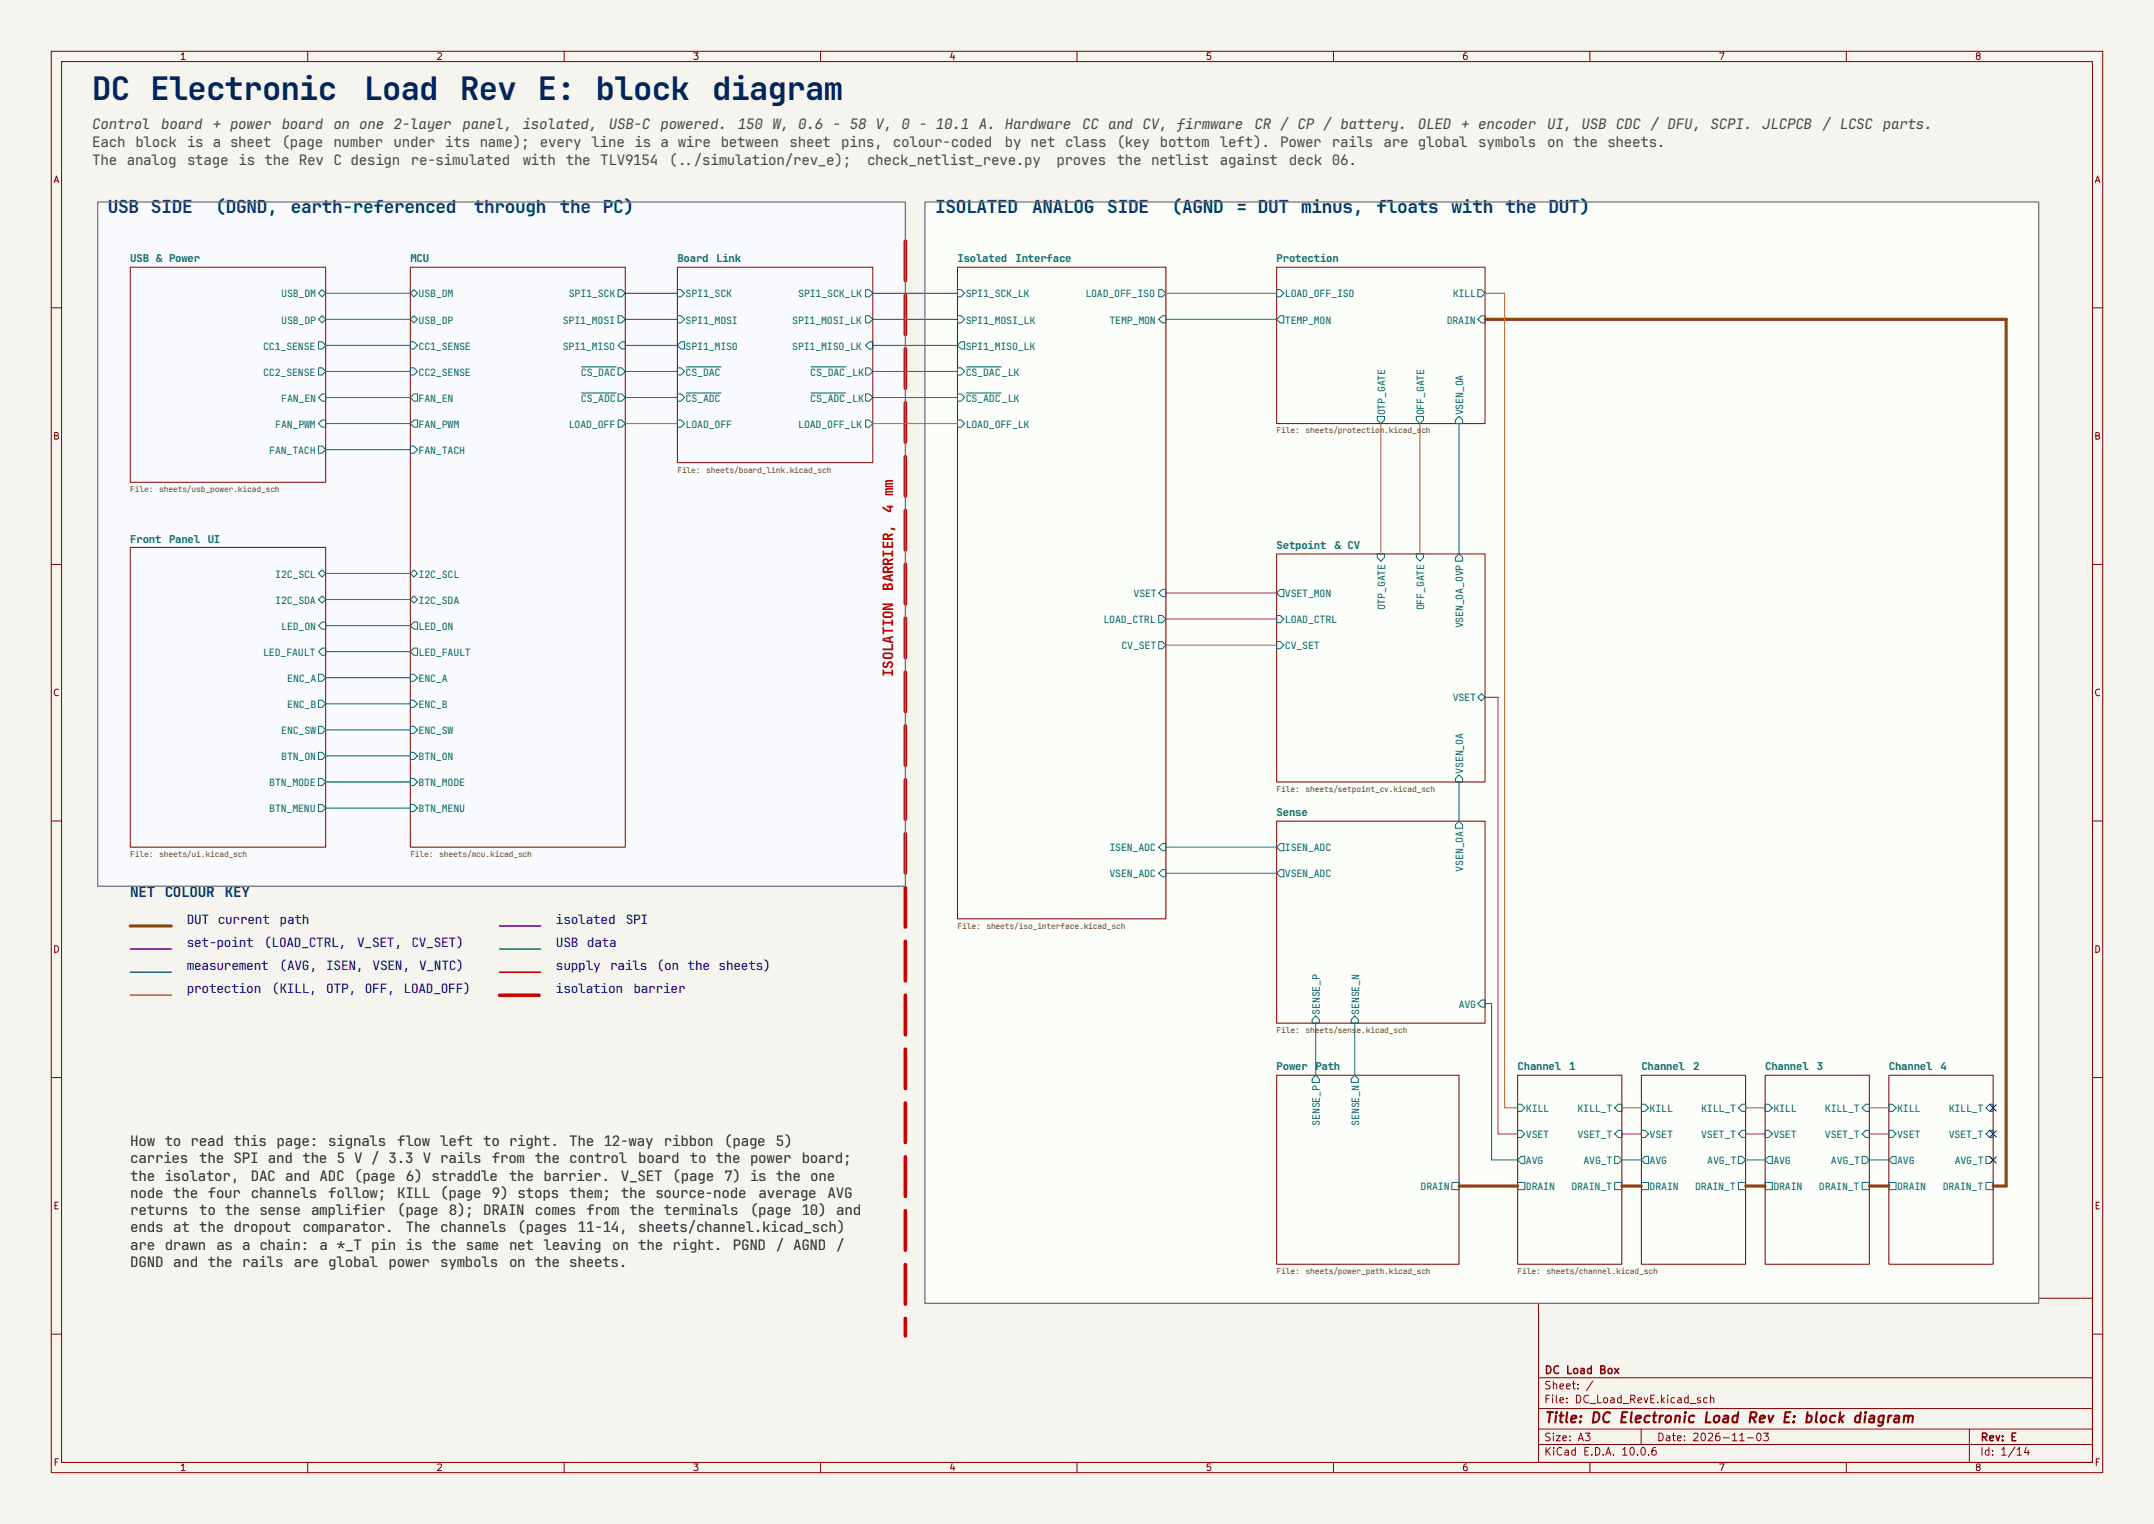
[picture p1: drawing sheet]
(kicad_sch
 (version 20260306)
 (generator "eeschema")
 (generator_version "10.0")
 (paper "A3")
 (title_block
  (title "DC Electronic Load Rev E: block diagram")
  (date "2026-11-03")
  (rev "E")
  (company "DC Load Box"))
 (lib_symbols)
 (no_connect
  (at 388.62 215.9))
 (no_connect
  (at 388.62 220.98))
 (no_connect
  (at 388.62 226.06))
 (wire
  (pts (xy 63.5 57.15) (xy 80.01 57.15))
  (stroke (width 0) (type default) (color 0 140 140 1)))
 (wire
  (pts (xy 63.5 62.23) (xy 80.01 62.23))
  (stroke (width 0) (type default) (color 0 140 140 1)))
 (wire
  (pts (xy 63.5 67.31) (xy 80.01 67.31))
  (stroke (width 0) (type default)))
 (wire
  (pts (xy 63.5 72.39) (xy 80.01 72.39))
  (stroke (width 0) (type default)))
 (wire
  (pts (xy 63.5 77.47) (xy 80.01 77.47))
  (stroke (width 0) (type default)))
 (wire
  (pts (xy 63.5 82.55) (xy 80.01 82.55))
  (stroke (width 0) (type default)))
 (wire
  (pts (xy 63.5 87.63) (xy 80.01 87.63))
  (stroke (width 0) (type default)))
 (wire
  (pts (xy 63.5 111.76) (xy 80.01 111.76))
  (stroke (width 0) (type default)))
 (wire
  (pts (xy 63.5 116.84) (xy 80.01 116.84))
  (stroke (width 0) (type default)))
 (wire
  (pts (xy 63.5 121.92) (xy 80.01 121.92))
  (stroke (width 0) (type default)))
 (wire
  (pts (xy 63.5 127.0) (xy 80.01 127.0))
  (stroke (width 0) (type default)))
 (wire
  (pts (xy 63.5 132.08) (xy 80.01 132.08))
  (stroke (width 0) (type default)))
 (wire
  (pts (xy 63.5 137.16) (xy 80.01 137.16))
  (stroke (width 0) (type default)))
 (wire
  (pts (xy 63.5 142.24) (xy 80.01 142.24))
  (stroke (width 0) (type default)))
 (wire
  (pts (xy 63.5 147.32) (xy 80.01 147.32))
  (stroke (width 0) (type default)))
 (wire
  (pts (xy 63.5 152.4) (xy 80.01 152.4))
  (stroke (width 0) (type default)))
 (wire
  (pts (xy 63.5 157.48) (xy 80.01 157.48))
  (stroke (width 0) (type default)))
 (wire
  (pts (xy 121.92 57.15) (xy 132.08 57.15))
  (stroke (width 0) (type default) (color 110 0 180 1)))
 (wire
  (pts (xy 121.92 62.23) (xy 132.08 62.23))
  (stroke (width 0) (type default) (color 110 0 180 1)))
 (wire
  (pts (xy 121.92 67.31) (xy 132.08 67.31))
  (stroke (width 0) (type default) (color 110 0 180 1)))
 (wire
  (pts (xy 121.92 72.39) (xy 132.08 72.39))
  (stroke (width 0) (type default) (color 110 0 180 1)))
 (wire
  (pts (xy 121.92 77.47) (xy 132.08 77.47))
  (stroke (width 0) (type default) (color 110 0 180 1)))
 (wire
  (pts (xy 121.92 82.55) (xy 132.08 82.55))
  (stroke (width 0) (type default) (color 220 110 0 1)))
 (wire
  (pts (xy 316.23 215.9) (xy 320.04 215.9))
  (stroke (width 0) (type default) (color 220 110 0 1)))
 (wire
  (pts (xy 316.23 220.98) (xy 320.04 220.98))
  (stroke (width 0) (type default) (color 170 0 170 1)))
 (wire
  (pts (xy 316.23 226.06) (xy 320.04 226.06))
  (stroke (width 0) (type default) (color 0 80 200 1)))
 (wire
  (pts (xy 316.23 231.14) (xy 320.04 231.14))
  (stroke (width 0.6) (type default) (color 140 70 0 1)))
 (wire
  (pts (xy 340.36 215.9) (xy 344.17 215.9))
  (stroke (width 0) (type default) (color 220 110 0 1)))
 (wire
  (pts (xy 340.36 220.98) (xy 344.17 220.98))
  (stroke (width 0) (type default) (color 170 0 170 1)))
 (wire
  (pts (xy 340.36 226.06) (xy 344.17 226.06))
  (stroke (width 0) (type default) (color 0 80 200 1)))
 (wire
  (pts (xy 340.36 231.14) (xy 344.17 231.14))
  (stroke (width 0.6) (type default) (color 140 70 0 1)))
 (wire
  (pts (xy 364.49 215.9) (xy 368.3 215.9))
  (stroke (width 0) (type default) (color 220 110 0 1)))
 (wire
  (pts (xy 364.49 220.98) (xy 368.3 220.98))
  (stroke (width 0) (type default) (color 170 0 170 1)))
 (wire
  (pts (xy 364.49 226.06) (xy 368.3 226.06))
  (stroke (width 0) (type default) (color 0 80 200 1)))
 (wire
  (pts (xy 364.49 231.14) (xy 368.3 231.14))
  (stroke (width 0.6) (type default) (color 140 70 0 1)))
 (wire
  (pts (xy 227.33 57.15) (xy 248.92 57.15))
  (stroke (width 0) (type default) (color 220 110 0 1)))
 (wire
  (pts (xy 227.33 62.23) (xy 248.92 62.23))
  (stroke (width 0) (type default) (color 0 80 200 1)))
 (wire
  (pts (xy 227.33 115.57) (xy 248.92 115.57))
  (stroke (width 0) (type default) (color 170 0 170 1)))
 (wire
  (pts (xy 227.33 120.65) (xy 248.92 120.65))
  (stroke (width 0) (type default) (color 170 0 170 1)))
 (wire
  (pts (xy 227.33 125.73) (xy 248.92 125.73))
  (stroke (width 0) (type default) (color 170 0 170 1)))
 (wire
  (pts (xy 227.33 165.1) (xy 248.92 165.1))
  (stroke (width 0) (type default) (color 0 80 200 1)))
 (wire
  (pts (xy 227.33 170.18) (xy 248.92 170.18))
  (stroke (width 0) (type default) (color 0 80 200 1)))
 (wire
  (pts (xy 269.24 82.55) (xy 269.24 107.95))
  (stroke (width 0) (type default) (color 220 110 0 1)))
 (wire
  (pts (xy 276.86 82.55) (xy 276.86 107.95))
  (stroke (width 0) (type default) (color 220 110 0 1)))
 (wire
  (pts (xy 284.48 82.55) (xy 284.48 107.95))
  (stroke (width 0) (type default) (color 0 80 200 1)))
 (wire
  (pts (xy 284.48 152.4) (xy 284.48 160.02))
  (stroke (width 0) (type default) (color 0 80 200 1)))
 (wire
  (pts (xy 256.54 199.39) (xy 256.54 209.55))
  (stroke (width 0) (type default) (color 0 80 200 1)))
 (wire
  (pts (xy 264.16 199.39) (xy 264.16 209.55))
  (stroke (width 0) (type default) (color 0 80 200 1)))
 (wire
  (pts (xy 289.56 57.15) (xy 293.37 57.15))
  (stroke (width 0) (type default) (color 220 110 0 1)))
 (wire
  (pts (xy 293.37 57.15) (xy 293.37 215.9))
  (stroke (width 0) (type default) (color 220 110 0 1)))
 (wire
  (pts (xy 293.37 215.9) (xy 295.91 215.9))
  (stroke (width 0) (type default) (color 220 110 0 1)))
 (wire
  (pts (xy 289.56 135.89) (xy 292.1 135.89))
  (stroke (width 0) (type default) (color 170 0 170 1)))
 (wire
  (pts (xy 292.1 135.89) (xy 292.1 220.98))
  (stroke (width 0) (type default) (color 170 0 170 1)))
 (wire
  (pts (xy 292.1 220.98) (xy 295.91 220.98))
  (stroke (width 0) (type default) (color 170 0 170 1)))
 (wire
  (pts (xy 289.56 195.58) (xy 290.83 195.58))
  (stroke (width 0) (type default) (color 0 80 200 1)))
 (wire
  (pts (xy 290.83 195.58) (xy 290.83 226.06))
  (stroke (width 0) (type default) (color 0 80 200 1)))
 (wire
  (pts (xy 290.83 226.06) (xy 295.91 226.06))
  (stroke (width 0) (type default) (color 0 80 200 1)))
 (wire
  (pts (xy 284.48 231.14) (xy 295.91 231.14))
  (stroke (width 0.6) (type default) (color 140 70 0 1)))
 (wire
  (pts (xy 388.62 231.14) (xy 391.16 231.14))
  (stroke (width 0.6) (type default) (color 140 70 0 1)))
 (wire
  (pts (xy 391.16 231.14) (xy 391.16 62.23))
  (stroke (width 0.6) (type default) (color 140 70 0 1)))
 (wire
  (pts (xy 391.16 62.23) (xy 289.56 62.23))
  (stroke (width 0.6) (type default) (color 140 70 0 1)))
 (wire
  (pts (xy 170.18 57.15) (xy 186.69 57.15))
  (stroke (width 0) (type default) (color 110 0 180 1)))
 (wire
  (pts (xy 170.18 62.23) (xy 186.69 62.23))
  (stroke (width 0) (type default) (color 110 0 180 1)))
 (wire
  (pts (xy 170.18 67.31) (xy 186.69 67.31))
  (stroke (width 0) (type default) (color 110 0 180 1)))
 (wire
  (pts (xy 170.18 72.39) (xy 186.69 72.39))
  (stroke (width 0) (type default) (color 110 0 180 1)))
 (wire
  (pts (xy 170.18 77.47) (xy 186.69 77.47))
  (stroke (width 0) (type default) (color 110 0 180 1)))
 (wire
  (pts (xy 170.18 82.55) (xy 186.69 82.55))
  (stroke (width 0) (type default) (color 220 110 0 1)))
 (polyline
  (pts (xy 176.53 46.99) (xy 176.53 260.35))
  (stroke (width 0.7) (type dash) (color 200 0 0 1)))
 (polyline
  (pts (xy 25.4 180.46) (xy 33.4 180.46))
  (stroke (width 0.6) (type solid) (color 140 70 0 1)))
 (polyline
  (pts (xy 25.4 184.96) (xy 33.4 184.96))
  (stroke (width 0.3) (type solid) (color 170 0 170 1)))
 (polyline
  (pts (xy 25.4 189.46) (xy 33.4 189.46))
  (stroke (width 0.3) (type solid) (color 0 80 200 1)))
 (polyline
  (pts (xy 25.4 193.96) (xy 33.4 193.96))
  (stroke (width 0.3) (type solid) (color 220 110 0 1)))
 (polyline
  (pts (xy 97.4 180.46) (xy 105.4 180.46))
  (stroke (width 0.3) (type solid) (color 110 0 180 1)))
 (polyline
  (pts (xy 97.4 184.96) (xy 105.4 184.96))
  (stroke (width 0.3) (type solid) (color 0 140 140 1)))
 (polyline
  (pts (xy 97.4 189.46) (xy 105.4 189.46))
  (stroke (width 0.3) (type solid) (color 190 0 0 1)))
 (polyline
  (pts (xy 97.4 193.96) (xy 105.4 193.96))
  (stroke (width 0.7) (type dash) (color 200 0 0 1)))
 (rectangle
  (start 19.05 39.37)
  (end 176.53 172.72)
  (stroke (width 0.25) (type solid) (color 120 120 120 1))
  (fill (type color) (color 235 242 252 0.35)))
 (rectangle
  (start 180.34 39.37)
  (end 397.51 254.0)
  (stroke (width 0.25) (type solid) (color 120 120 120 1))
  (fill (type color) (color 240 250 236 0.35)))
 (text "DC Electronic Load Rev E: block diagram"
  (exclude_from_sim no)
  (at 18.0 22.0 0)
  (effects (font
    (face "JetBrains Mono") (size 4.5 4.5)
    (bold yes) (color 0 40 90 1)) (justify left bottom)))
 (text "Control board + power board on one 2-layer panel, isolated, USB-C powered. 150 W, 0.6 - 58 V, 0 - 10.1 A. Hardware CC and CV, firmware CR / CP / battery. OLED + encoder UI, USB CDC / DFU, SCPI. JLCPCB / LCSC parts."
  (exclude_from_sim no)
  (at 18.0 26.5 0)
  (effects (font
    (face "JetBrains Mono") (size 2.0 2.0)
    (italic yes) (color 70 70 70 1)) (justify left bottom)))
 (text "Each block is a sheet (page number under its name); every line is a wire between sheet pins, colour-coded by net class (key bottom left). Power rails are global symbols on the sheets."
  (exclude_from_sim no)
  (at 18.0 30.0 0)
  (effects (font
    (face "JetBrains Mono") (size 2.0 2.0) (color 70 70 70 1)) (justify left bottom)))
 (text "The analog stage is the Rev C design re-simulated with the TLV9154 (../simulation/rev_e); check_netlist_reve.py proves the netlist against deck 06."
  (exclude_from_sim no)
  (at 18.0 33.5 0)
  (effects (font
    (face "JetBrains Mono") (size 2.0 2.0) (color 70 70 70 1)) (justify left bottom)))
 (text "USB SIDE  (DGND, earth-referenced through the PC)"
  (exclude_from_sim no)
  (at 21.05 42.97 0)
  (effects (font
    (face "JetBrains Mono") (size 2.5 2.5)
    (bold yes) (color 0 50 120 1)) (justify left bottom)))
 (text "ISOLATED ANALOG SIDE  (AGND = DUT minus, floats with the DUT)"
  (exclude_from_sim no)
  (at 182.34 42.97 0)
  (effects (font
    (face "JetBrains Mono") (size 2.5 2.5)
    (bold yes) (color 0 50 120 1)) (justify left bottom)))
 (text "ISOLATION BARRIER, 4 mm"
  (exclude_from_sim no)
  (at 175.2 132.16 90)
  (effects (font
    (face "JetBrains Mono") (size 2.0 2.0)
    (bold yes) (color 200 0 0 1)) (justify left bottom)))
 (text "NET COLOUR KEY"
  (exclude_from_sim no)
  (at 25.4 176.16 0)
  (effects (font
    (face "JetBrains Mono") (size 2.0 2.0)
    (bold yes) (color 0 50 120 1)) (justify left bottom)))
 (text "DUT current path"
  (exclude_from_sim no)
  (at 36.4 181.16 0)
  (effects (font
    (face "JetBrains Mono") (size 1.8 1.8)) (justify left bottom)))
 (text "set-point (LOAD_CTRL, V_SET, CV_SET)"
  (exclude_from_sim no)
  (at 36.4 185.66 0)
  (effects (font
    (face "JetBrains Mono") (size 1.8 1.8)) (justify left bottom)))
 (text "measurement (AVG, ISEN, VSEN, V_NTC)"
  (exclude_from_sim no)
  (at 36.4 190.16 0)
  (effects (font
    (face "JetBrains Mono") (size 1.8 1.8)) (justify left bottom)))
 (text "protection (KILL, OTP, OFF, LOAD_OFF)"
  (exclude_from_sim no)
  (at 36.4 194.66 0)
  (effects (font
    (face "JetBrains Mono") (size 1.8 1.8)) (justify left bottom)))
 (text "isolated SPI"
  (exclude_from_sim no)
  (at 108.4 181.16 0)
  (effects (font
    (face "JetBrains Mono") (size 1.8 1.8)) (justify left bottom)))
 (text "USB data"
  (exclude_from_sim no)
  (at 108.4 185.66 0)
  (effects (font
    (face "JetBrains Mono") (size 1.8 1.8)) (justify left bottom)))
 (text "supply rails (on the sheets)"
  (exclude_from_sim no)
  (at 108.4 190.16 0)
  (effects (font
    (face "JetBrains Mono") (size 1.8 1.8)) (justify left bottom)))
 (text "isolation barrier"
  (exclude_from_sim no)
  (at 108.4 194.66 0)
  (effects (font
    (face "JetBrains Mono") (size 1.8 1.8)) (justify left bottom)))
 (text "How to read this page: signals flow left to right. The 12-way ribbon (page 5)\ncarries the SPI and the 5 V / 3.3 V rails from the control board to the power board;\nthe isolator, DAC and ADC (page 6) straddle the barrier. V_SET (page 7) is the one\nnode the four channels follow; KILL (page 9) stops them; the source-node average AVG\nreturns to the sense amplifier (page 8); DRAIN comes from the terminals (page 10) and\nends at the dropout comparator. The channels (pages 11-14, sheets/channel.kicad_sch)\nare drawn as a chain: a *_T pin is the same net leaving on the right. PGND / AGND /\nDGND and the rails are global power symbols on the sheets."
  (exclude_from_sim no)
  (at 25.4 248.16 0)
  (effects (font
    (face "JetBrains Mono") (size 2.0 2.0) (color 40 40 40 1)) (justify left bottom)))
 (sheet
  (at 25.4 52.07)
  (size 38.1 41.91)
  (exclude_from_sim no)
  (in_bom yes)
  (on_board yes)
  (dnp no)
  (stroke (width 0.1524) (type solid))
  (fill (color 0 0 0 0.0))
  (property "Sheetname" "USB & Power" (at 25.4 51.37 0) (effects (font
    (face "JetBrains Mono") (size 1.5 1.5)
    (bold yes)) (justify left bottom)))
  (property "Sheetfile" "sheets/usb_power.kicad_sch" (at 25.4 94.58 0) (effects (font
    (face "JetBrains Mono") (size 1.1199999999999999 1.1199999999999999)) (justify left top)))
  (pin "USB_DM" bidirectional (at 63.5 57.15 0) (effects (font
    (face "JetBrains Mono") (size 1.4 1.4)) (justify right)))
  (pin "USB_DP" bidirectional (at 63.5 62.23 0) (effects (font
    (face "JetBrains Mono") (size 1.4 1.4)) (justify right)))
  (pin "CC1_SENSE" output (at 63.5 67.31 0) (effects (font
    (face "JetBrains Mono") (size 1.4 1.4)) (justify right)))
  (pin "CC2_SENSE" output (at 63.5 72.39 0) (effects (font
    (face "JetBrains Mono") (size 1.4 1.4)) (justify right)))
  (pin "FAN_EN" input (at 63.5 77.47 0) (effects (font
    (face "JetBrains Mono") (size 1.4 1.4)) (justify right)))
  (pin "FAN_PWM" input (at 63.5 82.55 0) (effects (font
    (face "JetBrains Mono") (size 1.4 1.4)) (justify right)))
  (pin "FAN_TACH" output (at 63.5 87.63 0) (effects (font
    (face "JetBrains Mono") (size 1.4 1.4)) (justify right))))
 (sheet
  (at 25.4 106.68)
  (size 38.1 58.42)
  (exclude_from_sim no)
  (in_bom yes)
  (on_board yes)
  (dnp no)
  (stroke (width 0.1524) (type solid))
  (fill (color 0 0 0 0.0))
  (property "Sheetname" "Front Panel UI" (at 25.4 105.98 0) (effects (font
    (face "JetBrains Mono") (size 1.5 1.5)
    (bold yes)) (justify left bottom)))
  (property "Sheetfile" "sheets/ui.kicad_sch" (at 25.4 165.7 0) (effects (font
    (face "JetBrains Mono") (size 1.1199999999999999 1.1199999999999999)) (justify left top)))
  (pin "I2C_SCL" bidirectional (at 63.5 111.76 0) (effects (font
    (face "JetBrains Mono") (size 1.4 1.4)) (justify right)))
  (pin "I2C_SDA" bidirectional (at 63.5 116.84 0) (effects (font
    (face "JetBrains Mono") (size 1.4 1.4)) (justify right)))
  (pin "LED_ON" input (at 63.5 121.92 0) (effects (font
    (face "JetBrains Mono") (size 1.4 1.4)) (justify right)))
  (pin "LED_FAULT" input (at 63.5 127.0 0) (effects (font
    (face "JetBrains Mono") (size 1.4 1.4)) (justify right)))
  (pin "ENC_A" output (at 63.5 132.08 0) (effects (font
    (face "JetBrains Mono") (size 1.4 1.4)) (justify right)))
  (pin "ENC_B" output (at 63.5 137.16 0) (effects (font
    (face "JetBrains Mono") (size 1.4 1.4)) (justify right)))
  (pin "ENC_SW" output (at 63.5 142.24 0) (effects (font
    (face "JetBrains Mono") (size 1.4 1.4)) (justify right)))
  (pin "BTN_ON" output (at 63.5 147.32 0) (effects (font
    (face "JetBrains Mono") (size 1.4 1.4)) (justify right)))
  (pin "BTN_MODE" output (at 63.5 152.4 0) (effects (font
    (face "JetBrains Mono") (size 1.4 1.4)) (justify right)))
  (pin "BTN_MENU" output (at 63.5 157.48 0) (effects (font
    (face "JetBrains Mono") (size 1.4 1.4)) (justify right))))
 (sheet
  (at 80.01 52.07)
  (size 41.91 113.03)
  (exclude_from_sim no)
  (in_bom yes)
  (on_board yes)
  (dnp no)
  (stroke (width 0.1524) (type solid))
  (fill (color 0 0 0 0.0))
  (property "Sheetname" "MCU" (at 80.01 51.37 0) (effects (font
    (face "JetBrains Mono") (size 1.5 1.5)
    (bold yes)) (justify left bottom)))
  (property "Sheetfile" "sheets/mcu.kicad_sch" (at 80.01 165.7 0) (effects (font
    (face "JetBrains Mono") (size 1.1199999999999999 1.1199999999999999)) (justify left top)))
  (pin "USB_DM" bidirectional (at 80.01 57.15 180) (effects (font
    (face "JetBrains Mono") (size 1.4 1.4)) (justify left)))
  (pin "USB_DP" bidirectional (at 80.01 62.23 180) (effects (font
    (face "JetBrains Mono") (size 1.4 1.4)) (justify left)))
  (pin "CC1_SENSE" input (at 80.01 67.31 180) (effects (font
    (face "JetBrains Mono") (size 1.4 1.4)) (justify left)))
  (pin "CC2_SENSE" input (at 80.01 72.39 180) (effects (font
    (face "JetBrains Mono") (size 1.4 1.4)) (justify left)))
  (pin "FAN_EN" output (at 80.01 77.47 180) (effects (font
    (face "JetBrains Mono") (size 1.4 1.4)) (justify left)))
  (pin "FAN_PWM" output (at 80.01 82.55 180) (effects (font
    (face "JetBrains Mono") (size 1.4 1.4)) (justify left)))
  (pin "FAN_TACH" input (at 80.01 87.63 180) (effects (font
    (face "JetBrains Mono") (size 1.4 1.4)) (justify left)))
  (pin "I2C_SCL" bidirectional (at 80.01 111.76 180) (effects (font
    (face "JetBrains Mono") (size 1.4 1.4)) (justify left)))
  (pin "I2C_SDA" bidirectional (at 80.01 116.84 180) (effects (font
    (face "JetBrains Mono") (size 1.4 1.4)) (justify left)))
  (pin "LED_ON" output (at 80.01 121.92 180) (effects (font
    (face "JetBrains Mono") (size 1.4 1.4)) (justify left)))
  (pin "LED_FAULT" output (at 80.01 127.0 180) (effects (font
    (face "JetBrains Mono") (size 1.4 1.4)) (justify left)))
  (pin "ENC_A" input (at 80.01 132.08 180) (effects (font
    (face "JetBrains Mono") (size 1.4 1.4)) (justify left)))
  (pin "ENC_B" input (at 80.01 137.16 180) (effects (font
    (face "JetBrains Mono") (size 1.4 1.4)) (justify left)))
  (pin "ENC_SW" input (at 80.01 142.24 180) (effects (font
    (face "JetBrains Mono") (size 1.4 1.4)) (justify left)))
  (pin "BTN_ON" input (at 80.01 147.32 180) (effects (font
    (face "JetBrains Mono") (size 1.4 1.4)) (justify left)))
  (pin "BTN_MODE" input (at 80.01 152.4 180) (effects (font
    (face "JetBrains Mono") (size 1.4 1.4)) (justify left)))
  (pin "BTN_MENU" input (at 80.01 157.48 180) (effects (font
    (face "JetBrains Mono") (size 1.4 1.4)) (justify left)))
  (pin "SPI1_SCK" output (at 121.92 57.15 0) (effects (font
    (face "JetBrains Mono") (size 1.4 1.4)) (justify right)))
  (pin "SPI1_MOSI" output (at 121.92 62.23 0) (effects (font
    (face "JetBrains Mono") (size 1.4 1.4)) (justify right)))
  (pin "SPI1_MISO" input (at 121.92 67.31 0) (effects (font
    (face "JetBrains Mono") (size 1.4 1.4)) (justify right)))
  (pin "~{CS_DAC}" output (at 121.92 72.39 0) (effects (font
    (face "JetBrains Mono") (size 1.4 1.4)) (justify right)))
  (pin "~{CS_ADC}" output (at 121.92 77.47 0) (effects (font
    (face "JetBrains Mono") (size 1.4 1.4)) (justify right)))
  (pin "LOAD_OFF" output (at 121.92 82.55 0) (effects (font
    (face "JetBrains Mono") (size 1.4 1.4)) (justify right))))
 (sheet
  (at 132.08 52.07)
  (size 38.1 38.1)
  (exclude_from_sim no)
  (in_bom yes)
  (on_board yes)
  (dnp no)
  (stroke (width 0.1524) (type solid))
  (fill (color 0 0 0 0.0))
  (property "Sheetname" "Board Link" (at 132.08 51.37 0) (effects (font
    (face "JetBrains Mono") (size 1.5 1.5)
    (bold yes)) (justify left bottom)))
  (property "Sheetfile" "sheets/board_link.kicad_sch" (at 132.08 90.77 0) (effects (font
    (face "JetBrains Mono") (size 1.1199999999999999 1.1199999999999999)) (justify left top)))
  (pin "SPI1_SCK" input (at 132.08 57.15 180) (effects (font
    (face "JetBrains Mono") (size 1.4 1.4)) (justify left)))
  (pin "SPI1_MOSI" input (at 132.08 62.23 180) (effects (font
    (face "JetBrains Mono") (size 1.4 1.4)) (justify left)))
  (pin "SPI1_MISO" output (at 132.08 67.31 180) (effects (font
    (face "JetBrains Mono") (size 1.4 1.4)) (justify left)))
  (pin "~{CS_DAC}" input (at 132.08 72.39 180) (effects (font
    (face "JetBrains Mono") (size 1.4 1.4)) (justify left)))
  (pin "~{CS_ADC}" input (at 132.08 77.47 180) (effects (font
    (face "JetBrains Mono") (size 1.4 1.4)) (justify left)))
  (pin "LOAD_OFF" input (at 132.08 82.55 180) (effects (font
    (face "JetBrains Mono") (size 1.4 1.4)) (justify left)))
  (pin "SPI1_SCK_LK" output (at 170.18 57.15 0) (effects (font
    (face "JetBrains Mono") (size 1.4 1.4)) (justify right)))
  (pin "SPI1_MOSI_LK" output (at 170.18 62.23 0) (effects (font
    (face "JetBrains Mono") (size 1.4 1.4)) (justify right)))
  (pin "SPI1_MISO_LK" input (at 170.18 67.31 0) (effects (font
    (face "JetBrains Mono") (size 1.4 1.4)) (justify right)))
  (pin "~{CS_DAC}_LK" output (at 170.18 72.39 0) (effects (font
    (face "JetBrains Mono") (size 1.4 1.4)) (justify right)))
  (pin "~{CS_ADC}_LK" output (at 170.18 77.47 0) (effects (font
    (face "JetBrains Mono") (size 1.4 1.4)) (justify right)))
  (pin "LOAD_OFF_LK" output (at 170.18 82.55 0) (effects (font
    (face "JetBrains Mono") (size 1.4 1.4)) (justify right))))
 (sheet
  (at 186.69 52.07)
  (size 40.64 127.0)
  (exclude_from_sim no)
  (in_bom yes)
  (on_board yes)
  (dnp no)
  (stroke (width 0.1524) (type solid))
  (fill (color 0 0 0 0.0))
  (property "Sheetname" "Isolated Interface" (at 186.69 51.37 0) (effects (font
    (face "JetBrains Mono") (size 1.5 1.5)
    (bold yes)) (justify left bottom)))
  (property "Sheetfile" "sheets/iso_interface.kicad_sch" (at 186.69 179.67 0) (effects (font
    (face "JetBrains Mono") (size 1.1199999999999999 1.1199999999999999)) (justify left top)))
  (pin "SPI1_SCK_LK" input (at 186.69 57.15 180) (effects (font
    (face "JetBrains Mono") (size 1.4 1.4)) (justify left)))
  (pin "SPI1_MOSI_LK" input (at 186.69 62.23 180) (effects (font
    (face "JetBrains Mono") (size 1.4 1.4)) (justify left)))
  (pin "SPI1_MISO_LK" output (at 186.69 67.31 180) (effects (font
    (face "JetBrains Mono") (size 1.4 1.4)) (justify left)))
  (pin "~{CS_DAC}_LK" input (at 186.69 72.39 180) (effects (font
    (face "JetBrains Mono") (size 1.4 1.4)) (justify left)))
  (pin "~{CS_ADC}_LK" input (at 186.69 77.47 180) (effects (font
    (face "JetBrains Mono") (size 1.4 1.4)) (justify left)))
  (pin "LOAD_OFF_LK" input (at 186.69 82.55 180) (effects (font
    (face "JetBrains Mono") (size 1.4 1.4)) (justify left)))
  (pin "LOAD_OFF_ISO" output (at 227.33 57.15 0) (effects (font
    (face "JetBrains Mono") (size 1.4 1.4)) (justify right)))
  (pin "TEMP_MON" input (at 227.33 62.23 0) (effects (font
    (face "JetBrains Mono") (size 1.4 1.4)) (justify right)))
  (pin "VSET" input (at 227.33 115.57 0) (effects (font
    (face "JetBrains Mono") (size 1.4 1.4)) (justify right)))
  (pin "LOAD_CTRL" output (at 227.33 120.65 0) (effects (font
    (face "JetBrains Mono") (size 1.4 1.4)) (justify right)))
  (pin "CV_SET" output (at 227.33 125.73 0) (effects (font
    (face "JetBrains Mono") (size 1.4 1.4)) (justify right)))
  (pin "ISEN_ADC" input (at 227.33 165.1 0) (effects (font
    (face "JetBrains Mono") (size 1.4 1.4)) (justify right)))
  (pin "VSEN_ADC" input (at 227.33 170.18 0) (effects (font
    (face "JetBrains Mono") (size 1.4 1.4)) (justify right))))
 (sheet
  (at 248.92 52.07)
  (size 40.64 30.48)
  (exclude_from_sim no)
  (in_bom yes)
  (on_board yes)
  (dnp no)
  (stroke (width 0.1524) (type solid))
  (fill (color 0 0 0 0.0))
  (property "Sheetname" "Protection" (at 248.92 51.37 0) (effects (font
    (face "JetBrains Mono") (size 1.5 1.5)
    (bold yes)) (justify left bottom)))
  (property "Sheetfile" "sheets/protection.kicad_sch" (at 248.92 83.15 0) (effects (font
    (face "JetBrains Mono") (size 1.1199999999999999 1.1199999999999999)) (justify left top)))
  (pin "LOAD_OFF_ISO" input (at 248.92 57.15 180) (effects (font
    (face "JetBrains Mono") (size 1.4 1.4)) (justify left)))
  (pin "TEMP_MON" output (at 248.92 62.23 180) (effects (font
    (face "JetBrains Mono") (size 1.4 1.4)) (justify left)))
  (pin "KILL" output (at 289.56 57.15 0) (effects (font
    (face "JetBrains Mono") (size 1.4 1.4)) (justify right)))
  (pin "DRAIN" input (at 289.56 62.23 0) (effects (font
    (face "JetBrains Mono") (size 1.4 1.4)) (justify right)))
  (pin "OTP_GATE" output (at 269.24 82.55 270) (effects (font
    (face "JetBrains Mono") (size 1.4 1.4)) (justify left)))
  (pin "OFF_GATE" output (at 276.86 82.55 270) (effects (font
    (face "JetBrains Mono") (size 1.4 1.4)) (justify left)))
  (pin "VSEN_OA" input (at 284.48 82.55 270) (effects (font
    (face "JetBrains Mono") (size 1.4 1.4)) (justify left))))
 (sheet
  (at 248.92 107.95)
  (size 40.64 44.45)
  (exclude_from_sim no)
  (in_bom yes)
  (on_board yes)
  (dnp no)
  (stroke (width 0.1524) (type solid))
  (fill (color 0 0 0 0.0))
  (property "Sheetname" "Setpoint & CV" (at 248.92 107.25 0) (effects (font
    (face "JetBrains Mono") (size 1.5 1.5)
    (bold yes)) (justify left bottom)))
  (property "Sheetfile" "sheets/setpoint_cv.kicad_sch" (at 248.92 153.0 0) (effects (font
    (face "JetBrains Mono") (size 1.1199999999999999 1.1199999999999999)) (justify left top)))
  (pin "OTP_GATE" input (at 269.24 107.95 90) (effects (font
    (face "JetBrains Mono") (size 1.4 1.4)) (justify right)))
  (pin "OFF_GATE" input (at 276.86 107.95 90) (effects (font
    (face "JetBrains Mono") (size 1.4 1.4)) (justify right)))
  (pin "VSEN_OA_OVP" output (at 284.48 107.95 90) (effects (font
    (face "JetBrains Mono") (size 1.4 1.4)) (justify right)))
  (pin "VSET_MON" output (at 248.92 115.57 180) (effects (font
    (face "JetBrains Mono") (size 1.4 1.4)) (justify left)))
  (pin "LOAD_CTRL" input (at 248.92 120.65 180) (effects (font
    (face "JetBrains Mono") (size 1.4 1.4)) (justify left)))
  (pin "CV_SET" input (at 248.92 125.73 180) (effects (font
    (face "JetBrains Mono") (size 1.4 1.4)) (justify left)))
  (pin "VSET" bidirectional (at 289.56 135.89 0) (effects (font
    (face "JetBrains Mono") (size 1.4 1.4)) (justify right)))
  (pin "VSEN_OA" input (at 284.48 152.4 270) (effects (font
    (face "JetBrains Mono") (size 1.4 1.4)) (justify left))))
 (sheet
  (at 248.92 160.02)
  (size 40.64 39.37)
  (exclude_from_sim no)
  (in_bom yes)
  (on_board yes)
  (dnp no)
  (stroke (width 0.1524) (type solid))
  (fill (color 0 0 0 0.0))
  (property "Sheetname" "Sense" (at 248.92 159.32 0) (effects (font
    (face "JetBrains Mono") (size 1.5 1.5)
    (bold yes)) (justify left bottom)))
  (property "Sheetfile" "sheets/sense.kicad_sch" (at 248.92 199.99 0) (effects (font
    (face "JetBrains Mono") (size 1.1199999999999999 1.1199999999999999)) (justify left top)))
  (pin "VSEN_OA" output (at 284.48 160.02 90) (effects (font
    (face "JetBrains Mono") (size 1.4 1.4)) (justify right)))
  (pin "ISEN_ADC" output (at 248.92 165.1 180) (effects (font
    (face "JetBrains Mono") (size 1.4 1.4)) (justify left)))
  (pin "VSEN_ADC" output (at 248.92 170.18 180) (effects (font
    (face "JetBrains Mono") (size 1.4 1.4)) (justify left)))
  (pin "AVG" input (at 289.56 195.58 0) (effects (font
    (face "JetBrains Mono") (size 1.4 1.4)) (justify right)))
  (pin "SENSE_P" input (at 256.54 199.39 270) (effects (font
    (face "JetBrains Mono") (size 1.4 1.4)) (justify left)))
  (pin "SENSE_N" input (at 264.16 199.39 270) (effects (font
    (face "JetBrains Mono") (size 1.4 1.4)) (justify left))))
 (sheet
  (at 248.92 209.55)
  (size 35.56 36.83)
  (exclude_from_sim no)
  (in_bom yes)
  (on_board yes)
  (dnp no)
  (stroke (width 0.1524) (type solid))
  (fill (color 0 0 0 0.0))
  (property "Sheetname" "Power Path" (at 248.92 208.85 0) (effects (font
    (face "JetBrains Mono") (size 1.5 1.5)
    (bold yes)) (justify left bottom)))
  (property "Sheetfile" "sheets/power_path.kicad_sch" (at 248.92 246.98 0) (effects (font
    (face "JetBrains Mono") (size 1.1199999999999999 1.1199999999999999)) (justify left top)))
  (pin "SENSE_P" output (at 256.54 209.55 90) (effects (font
    (face "JetBrains Mono") (size 1.4 1.4)) (justify right)))
  (pin "SENSE_N" output (at 264.16 209.55 90) (effects (font
    (face "JetBrains Mono") (size 1.4 1.4)) (justify right)))
  (pin "DRAIN" passive (at 284.48 231.14 0) (effects (font
    (face "JetBrains Mono") (size 1.4 1.4)) (justify right))))
 (sheet
  (at 295.91 209.55)
  (size 20.32 36.83)
  (exclude_from_sim no)
  (in_bom yes)
  (on_board yes)
  (dnp no)
  (stroke (width 0.1524) (type solid))
  (fill (color 0 0 0 0.0))
  (property "Sheetname" "Channel 1" (at 295.91 208.85 0) (effects (font
    (face "JetBrains Mono") (size 1.5 1.5)
    (bold yes)) (justify left bottom)))
  (property "Sheetfile" "sheets/channel.kicad_sch" (at 295.91 246.98 0) (effects (font
    (face "JetBrains Mono") (size 1.1199999999999999 1.1199999999999999)) (justify left top)))
  (pin "KILL" input (at 295.91 215.9 180) (effects (font
    (face "JetBrains Mono") (size 1.4 1.4)) (justify left)))
  (pin "VSET" input (at 295.91 220.98 180) (effects (font
    (face "JetBrains Mono") (size 1.4 1.4)) (justify left)))
  (pin "AVG" output (at 295.91 226.06 180) (effects (font
    (face "JetBrains Mono") (size 1.4 1.4)) (justify left)))
  (pin "DRAIN" passive (at 295.91 231.14 180) (effects (font
    (face "JetBrains Mono") (size 1.4 1.4)) (justify left)))
  (pin "KILL_T" input (at 316.23 215.9 0) (effects (font
    (face "JetBrains Mono") (size 1.4 1.4)) (justify right)))
  (pin "VSET_T" input (at 316.23 220.98 0) (effects (font
    (face "JetBrains Mono") (size 1.4 1.4)) (justify right)))
  (pin "AVG_T" output (at 316.23 226.06 0) (effects (font
    (face "JetBrains Mono") (size 1.4 1.4)) (justify right)))
  (pin "DRAIN_T" passive (at 316.23 231.14 0) (effects (font
    (face "JetBrains Mono") (size 1.4 1.4)) (justify right))))
 (sheet
  (at 320.04 209.55)
  (size 20.32 36.83)
  (exclude_from_sim no)
  (in_bom yes)
  (on_board yes)
  (dnp no)
  (stroke (width 0.1524) (type solid))
  (fill (color 0 0 0 0.0))
  (property "Sheetname" "Channel 2" (at 320.04 208.85 0) (effects (font
    (face "JetBrains Mono") (size 1.5 1.5)
    (bold yes)) (justify left bottom)))
  (property "Sheetfile" "sheets/channel.kicad_sch" (at 320.04 246.98 0) (effects (font
    (face "JetBrains Mono") (size 1.1199999999999999 1.1199999999999999)) (justify left top) (hide yes)))
  (pin "KILL" input (at 320.04 215.9 180) (effects (font
    (face "JetBrains Mono") (size 1.4 1.4)) (justify left)))
  (pin "VSET" input (at 320.04 220.98 180) (effects (font
    (face "JetBrains Mono") (size 1.4 1.4)) (justify left)))
  (pin "AVG" output (at 320.04 226.06 180) (effects (font
    (face "JetBrains Mono") (size 1.4 1.4)) (justify left)))
  (pin "DRAIN" passive (at 320.04 231.14 180) (effects (font
    (face "JetBrains Mono") (size 1.4 1.4)) (justify left)))
  (pin "KILL_T" input (at 340.36 215.9 0) (effects (font
    (face "JetBrains Mono") (size 1.4 1.4)) (justify right)))
  (pin "VSET_T" input (at 340.36 220.98 0) (effects (font
    (face "JetBrains Mono") (size 1.4 1.4)) (justify right)))
  (pin "AVG_T" output (at 340.36 226.06 0) (effects (font
    (face "JetBrains Mono") (size 1.4 1.4)) (justify right)))
  (pin "DRAIN_T" passive (at 340.36 231.14 0) (effects (font
    (face "JetBrains Mono") (size 1.4 1.4)) (justify right))))
 (sheet
  (at 344.17 209.55)
  (size 20.32 36.83)
  (exclude_from_sim no)
  (in_bom yes)
  (on_board yes)
  (dnp no)
  (stroke (width 0.1524) (type solid))
  (fill (color 0 0 0 0.0))
  (property "Sheetname" "Channel 3" (at 344.17 208.85 0) (effects (font
    (face "JetBrains Mono") (size 1.5 1.5)
    (bold yes)) (justify left bottom)))
  (property "Sheetfile" "sheets/channel.kicad_sch" (at 344.17 246.98 0) (effects (font
    (face "JetBrains Mono") (size 1.1199999999999999 1.1199999999999999)) (justify left top) (hide yes)))
  (pin "KILL" input (at 344.17 215.9 180) (effects (font
    (face "JetBrains Mono") (size 1.4 1.4)) (justify left)))
  (pin "VSET" input (at 344.17 220.98 180) (effects (font
    (face "JetBrains Mono") (size 1.4 1.4)) (justify left)))
  (pin "AVG" output (at 344.17 226.06 180) (effects (font
    (face "JetBrains Mono") (size 1.4 1.4)) (justify left)))
  (pin "DRAIN" passive (at 344.17 231.14 180) (effects (font
    (face "JetBrains Mono") (size 1.4 1.4)) (justify left)))
  (pin "KILL_T" input (at 364.49 215.9 0) (effects (font
    (face "JetBrains Mono") (size 1.4 1.4)) (justify right)))
  (pin "VSET_T" input (at 364.49 220.98 0) (effects (font
    (face "JetBrains Mono") (size 1.4 1.4)) (justify right)))
  (pin "AVG_T" output (at 364.49 226.06 0) (effects (font
    (face "JetBrains Mono") (size 1.4 1.4)) (justify right)))
  (pin "DRAIN_T" passive (at 364.49 231.14 0) (effects (font
    (face "JetBrains Mono") (size 1.4 1.4)) (justify right))))
 (sheet
  (at 368.3 209.55)
  (size 20.32 36.83)
  (exclude_from_sim no)
  (in_bom yes)
  (on_board yes)
  (dnp no)
  (stroke (width 0.1524) (type solid))
  (fill (color 0 0 0 0.0))
  (property "Sheetname" "Channel 4" (at 368.3 208.85 0) (effects (font
    (face "JetBrains Mono") (size 1.5 1.5)
    (bold yes)) (justify left bottom)))
  (property "Sheetfile" "sheets/channel.kicad_sch" (at 368.3 246.98 0) (effects (font
    (face "JetBrains Mono") (size 1.1199999999999999 1.1199999999999999)) (justify left top) (hide yes)))
  (pin "KILL" input (at 368.3 215.9 180) (effects (font
    (face "JetBrains Mono") (size 1.4 1.4)) (justify left)))
  (pin "VSET" input (at 368.3 220.98 180) (effects (font
    (face "JetBrains Mono") (size 1.4 1.4)) (justify left)))
  (pin "AVG" output (at 368.3 226.06 180) (effects (font
    (face "JetBrains Mono") (size 1.4 1.4)) (justify left)))
  (pin "DRAIN" passive (at 368.3 231.14 180) (effects (font
    (face "JetBrains Mono") (size 1.4 1.4)) (justify left)))
  (pin "KILL_T" input (at 388.62 215.9 0) (effects (font
    (face "JetBrains Mono") (size 1.4 1.4)) (justify right)))
  (pin "VSET_T" input (at 388.62 220.98 0) (effects (font
    (face "JetBrains Mono") (size 1.4 1.4)) (justify right)))
  (pin "AVG_T" output (at 388.62 226.06 0) (effects (font
    (face "JetBrains Mono") (size 1.4 1.4)) (justify right)))
  (pin "DRAIN_T" passive (at 388.62 231.14 0) (effects (font
    (face "JetBrains Mono") (size 1.4 1.4)) (justify right))))
 (sheet_instances
  (path ""
   (page "1")))
 (embedded_fonts no))
